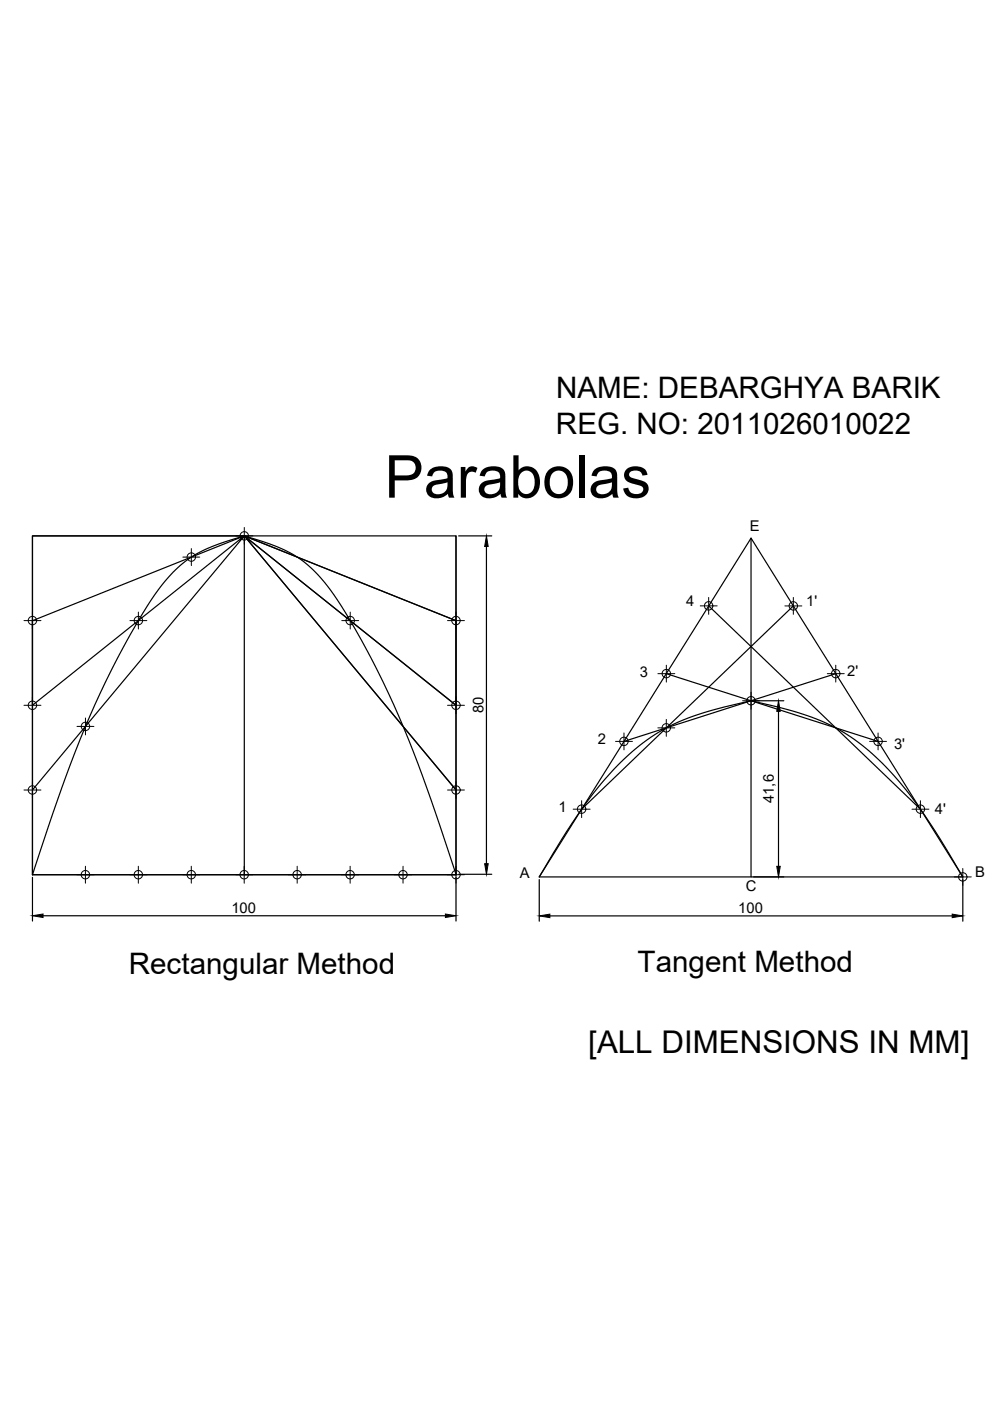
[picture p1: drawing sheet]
<svg xmlns="http://www.w3.org/2000/svg" width="210mm" height="297mm" viewBox="0 0 210 297" stroke-linecap="round" stroke-linejoin="round" font-family="sans-serif">
<!-- layer: 0 -->
<g fill="none" stroke="#000" stroke-width=".25">
<path d="M6.9 113.6h89.8v71.9h-89.8zM51.8 113.6v71.9h44.9v-71.9M51.8 113.6l44.9 36v-18l-44.9-18 44.9 53.9M51.8 113.6a53.8 53.8 0 0 1 8.5 3 27.2 27.2 0 0 1 11.3 10.7 189.5 189.5 0 0 1 19.8 42.4l5.3 15.8M97.2 113.6h7.1M103.1 115.9v67.2M159.2 114.1v71.8M96.7 131.6l-44.9-18a53.8 53.8 0 0 0-8.5 3 26.4 26.4 0 0 0-10.5 9.6 182.7 182.7 0 0 0-19.7 40.9l-6.2 18.4M150.3 128.5l44.8 43.1M168.2 128.5l-44.9 43.1M96.7 149.5l-44.9-35.9 44.9 53.9M141.3 142.8l44.9 14.4"/>
<path d="M159.8 148.6h6.4M165.1 150.8v32.9M177.2 142.8l-44.9 14.4M6.9 167.5l44.9-53.9-44.9 35.9v-17.9l44.9-18h-44.9v71.9M6.9 185.5h44.9M6.9 186v9.3M9.1 194.2h85.3M96.7 186v9.3M97.2 185.4h7.1M114.3 185.9l44.9-71.8 44.9 71.8M114.3 185.9a129.9 129.9 0 0 1 13.8-20.5 42.4 42.4 0 0 1 23.6-15l7.5-1.8a97.9 97.9 0 0 1 12.1 3.2 43.2 43.2 0 0 1 19.7 14.3l.6 .7a133.9 133.9 0 0 1 12.5 19.1M114.3 185.9h89.8"/>
<path d="M114.3 186.5v8.8M116.6 194.2h85.3M204.1 186.5v8.8"/>
</g>
<g fill="none" stroke="#000" stroke-width=".21">
<path d="M38.8 118.1h3.6M40.6 116.3v3.6M50 113.6h3.6M51.8 111.8v3.6M5.1 131.6h3.6M6.9 129.8v3.6M27.5 131.6h3.6M29.3 129.8v3.6M72.5 131.6h3.5M74.3 129.8v3.6M94.9 131.6h3.6M96.7 129.8v3.6"/>
<path d="M148.5 128.5h3.6M150.3 126.7v3.6M166.4 128.5h3.6M168.2 126.7v3.6M5.1 149.5h3.6M6.9 147.7v3.6M16.3 154h3.6M18.1 152.2v3.6M94.9 149.5h3.6M96.7 147.7v3.6M130.5 157.2h3.6M132.3 155.4v3.6"/>
<path d="M139.5 142.8h3.6M139.5 154.3h3.6M141.3 152.5v3.6M141.3 141v3.6M157.4 148.6h3.6M159.2 146.8v3.6M175.4 142.8h3.6M177.2 141v3.6M184.4 157.2h3.6M186.2 155.4v3.6M5.1 167.5h3.6M6.9 165.7v3.6"/>
<path d="M94.9 167.5h3.6M96.7 165.7v3.6M121.5 171.6h3.6M123.3 169.8v3.6M193.4 171.6h3.5M195.1 169.8v3.6M16.3 185.5h3.6M18.1 183.7v3.6M27.5 185.5h3.6M29.3 183.7v3.6M38.8 185.5h3.6M40.6 183.7v3.6"/>
<path d="M50 185.5h3.6M51.8 183.7v3.6M61.2 185.5h3.6M63 183.7v3.6M72.4 185.5h3.6M74.2 183.7v3.6M83.7 185.5h3.6M85.5 183.7v3.6M94.9 185.5h3.6M96.7 183.7v3.6M202.3 185.9h3.6M204.1 184.1v3.6"/>
<circle cx="40.6" cy="118.1" r=".89"/>
<circle cx="51.8" cy="113.6" r=".89"/>
<circle cx="6.9" cy="131.6" r=".89"/>
<circle cx="29.3" cy="131.6" r=".89"/>
<circle cx="74.3" cy="131.6" r=".89"/>
<circle cx="96.7" cy="131.6" r=".89"/>
<circle cx="150.2" cy="128.5" r=".89"/>
<circle cx="168.2" cy="128.5" r=".89"/>
<circle cx="6.9" cy="149.5" r=".89"/>
<circle cx="18.1" cy="154" r=".89"/>
<circle cx="96.7" cy="149.5" r=".89"/>
<circle cx="132.3" cy="157.2" r=".89"/>
<circle cx="141.3" cy="154.3" r=".89"/>
<circle cx="141.3" cy="142.8" r=".89"/>
<circle cx="159.2" cy="148.6" r=".89"/>
<circle cx="177.2" cy="142.8" r=".89"/>
<circle cx="186.2" cy="157.2" r=".89"/>
<circle cx="6.9" cy="167.5" r=".89"/>
<circle cx="96.7" cy="167.5" r=".89"/>
<circle cx="123.3" cy="171.6" r=".89"/>
<circle cx="195.1" cy="171.6" r=".89"/>
<circle cx="18.1" cy="185.5" r=".89"/>
<circle cx="29.3" cy="185.5" r=".89"/>
<circle cx="40.6" cy="185.5" r=".89"/>
<circle cx="51.8" cy="185.5" r=".89"/>
<circle cx="63" cy="185.5" r=".89"/>
<circle cx="74.2" cy="185.5" r=".89"/>
<circle cx="85.4" cy="185.5" r=".89"/>
<circle cx="96.7" cy="185.5" r=".89"/>
<circle cx="204.1" cy="185.9" r=".89"/>
</g>
<path d="M103.1 113.6l.4 2.3h-.7zM165.1 148.6l.3 2.2h-.7zM6.9 194.2l2.2-.4v.7zM94.4 193.8l2.3 .4-2.3 .3zM102.8 183.1h.7l-.4 2.3zM114.3 194.2l2.3-.4v.8zM164.7 183.7h.7l-.3 2.2zM201.9 193.8l2.2 .4-2.2 .4z" fill="#000" stroke="#000" stroke-width=".21"/>
<text font-size="12.5" x="81.5" y="105.5">Parabolas</text>
<text font-size="6.6" x="124.7" y="223.3">[ALL DIMENSIONS IN MM]</text>
<g font-size="6.3">
<text x="117.9" y="84.4">NAME: DEBARGHYA BARIK</text>
<text x="117.9" y="91.9">REG. NO: 2011026010022</text>
<text x="27.3" y="206.5">Rectangular Method</text>
<text x="135.2" y="206">Tangent Method</text>
</g>
<g font-size="3.1">
<text x="159" y="112.5">E</text>
<text x="145.5" y="128.5">4</text>
<text x="170.9" y="128.6">1'</text>
<text x="135.6" y="143.4">3</text>
<text x="179.6" y="143.3">2'</text>
<text x="102.5" y="151.2" transform="rotate(-90 102.5 151.2)">80</text>
<text x="126.7" y="157.8">2</text>
<text x="189.6" y="158.7">3'</text>
<text x="118.4" y="172.1">1</text>
<text x="164.1" y="170.3" transform="rotate(-90 164.1 170.3)">41,6</text>
<text x="198.2" y="172.6">4'</text>
<text x="206.8" y="185.9">B</text>
<text x="110.2" y="186.1">A</text>
<text x="158.1" y="188.9">C</text>
<text x="49.1" y="193.6">100</text>
<text x="156.5" y="193.6">100</text>
</g>
</svg>
